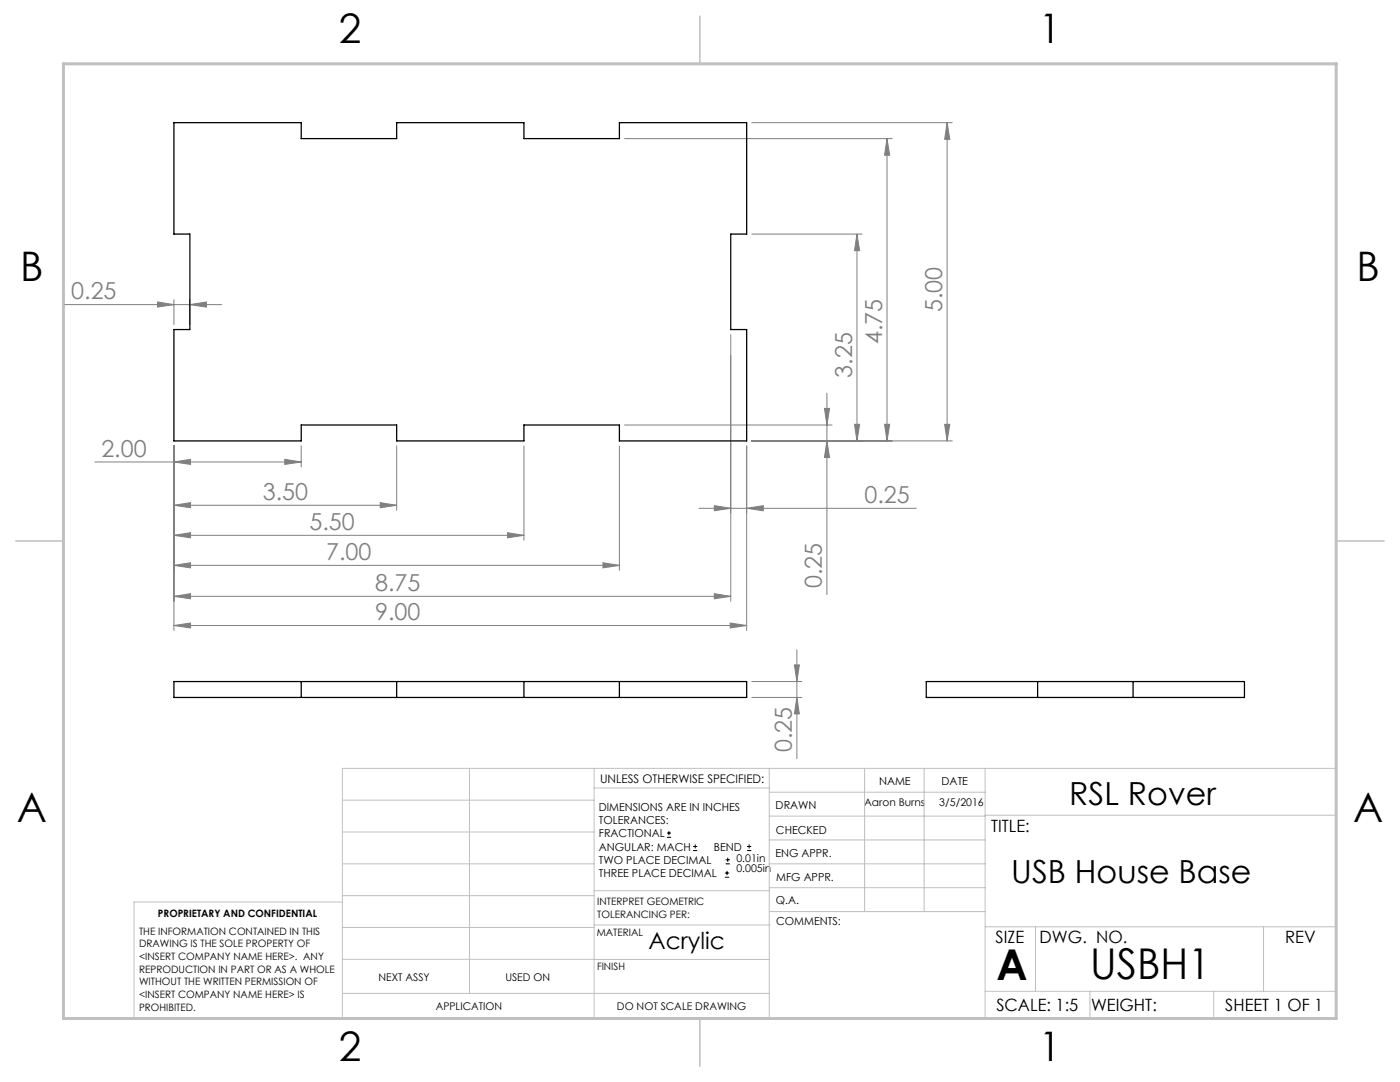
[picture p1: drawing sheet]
<svg xmlns="http://www.w3.org/2000/svg" width="279mm" height="216mm" viewBox="0 0 279 216" stroke-linecap="round" stroke-linejoin="round" font-family="sans-serif">
<g fill="none" stroke="#000" stroke-width=".2">
<path d="M133.1 167.1h.8M133.1 166.2h.8M133.5 165.8v.9M138.3 169.7h.8M138.3 168.9h.8M138.7 168.5v.8M144.7 175h.8M144.7 174.2h.8M144.8 172.4h.9M144.8 171.6h.9M145.1 173.8v.8M145.2 171.1v.9"/>
<path d="M149.1 169.7h.8M149.1 168.9h.8M149.5 168.5v.8"/>
</g>
<g fill="none" stroke="#808080" stroke-width=".2">
<path d="M124.6 27.7h53.4M150 24.5h40M177 27.7l.6 3.3h-1.1zM177 27.7v60.3M189 24.5l.5 3.3h-1zM189 24.5v63.5M34.7 59.8v5M37.9 59.8v5M150 46.7h22M171 46.7l.6 3.3h-1.1zM171 46.7v41.3M12.9 60.8h31.3"/>
<path d="M31.4 60.3l3.3 .5-3.3 .5zM37.9 60.8l3.3-.5v1zM145.8 66.7v53.3M165 78.5v40.1M18.9 92.2h41.2M34.7 92.2l3.3-.5v1zM34.7 89v36.8M56.8 91.7l3.3 .5-3.3 .5zM60.1 89v4.2M79.2 89v12.8M104.6 89v18.8M123.6 89v24.8"/>
<path d="M124.6 84.8h41.5M149 89v36.8M150 88h40M164.5 81.5h1.1l-.6 3.3zM165 88l.6 3.3h-1.1zM170.5 84.7h1.1l-.6 3.3zM176.5 84.7h1.1l-.6 3.3zM188.5 84.7h1l-.5 3.3zM34.7 100.8l3.3-.5v1zM34.7 106.8l3.3-.5v1zM34.7 112.8l3.3-.5v1zM34.7 119l3.3-.5v1z"/>
<path d="M34.7 100.8h44.5M34.7 106.8h69.9M34.7 112.8h88.9M34.7 119h111.1M75.9 100.3l3.3 .5-3.3 .5zM101.3 106.3l3.3 .5-3.3 .5zM120.3 112.3l3.3 .5-3.3 .5zM139.5 101.4h43.3M142.6 100.9l3.2 .5-3.2 .5zM142.6 118.5l3.2 .5-3.2 .5zM149 101.4l3.3-.5v1zM34.7 124.8l3.3-.5v1z"/>
<path d="M34.7 124.8h114.3M145.7 124.3l3.3 .5-3.3 .5zM150 136h10M150 139.2h10M158.5 132.7h1l-.5 3.3zM159 139.2l.5 3.3h-1zM159 129.6v21.8"/>
</g>
<g fill="none" stroke="#c0c0c0" stroke-width=".2">
<path d="M68.3 159.7h50.3M93.7 153.3v44.9M118.6 153.3v49.9M118.6 157.2h34.9M153.5 153.3v49.9M153.5 158.1h43.1M172.5 153.3v28.6M184.4 153.3v28.6M196.6 153.3v49.9M68.3 180h-41.6v23.2h240v-49.9h-198.4v49.9M68.3 178.7h50.3M68.3 172.4h50.3"/>
<path d="M68.3 166h50.3M118.6 177.7h35M153.5 167.6h43.1M153.5 162.8h43.1M153.5 172.4h43.1M153.5 177.1h43.1M196.6 162.7h70.1M68.3 198.2h85.2M68.3 191.4l85.2 .1M68.3 185.1h50.3M118.6 184.6h35M153.6 181.9h43"/>
<path d="M196.6 197.8h70.1M196.6 184.9h70.1M206.7 184.9v12.9M217.5 197.8v5.4M242.2 197.8v5.4M252.2 184.9v12.9"/>
</g>
<path d="M139.7 3.2v9.5M3.1 107.9h9.6M266.7 107.9h9.5M139.7 203.2v9.6" fill="none" stroke="#c0c0c0" stroke-width=".3"/>
<path d="M12.7 12.7h254v190.5h-254z" fill="none" stroke="#c0c0c0" stroke-width=".6"/>
<g fill="#808080">
<path d="M31.4 60.3l3.3 .5-3.3 .5zM37.9 60.8l3.3-.5v1zM34.7 92.2l3.3-.5v1zM56.8 91.7l3.3 .5-3.3 .5zM34.7 100.8l3.3-.5v1zM75.9 100.3l3.3 .5-3.3 .5zM34.7 106.8l3.3-.5v1zM101.3 106.3l3.3 .5-3.3 .5zM34.7 112.8l3.3-.5v1zM120.3 112.3l3.3 .5-3.3 .5zM34.7 119l3.3-.5v1zM142.6 118.5l3.2 .5-3.2 .5zM34.7 124.8l3.3-.5v1zM145.7 124.3l3.3 .5-3.3 .5z"/>
<path d="M149 101.4l3.3-.5v1zM142.6 100.9l3.2 .5-3.2 .5z"/>
<path d="M165 88l.6 3.3h-1.1zM164.5 81.5h1.1l-.6 3.3zM170.5 84.7h1.1l-.6 3.3zM171 46.7l.6 3.3h-1.1zM176.5 84.7h1.1l-.6 3.3zM177 27.7l.6 3.3h-1.1zM188.5 84.7h1l-.5 3.3zM189 24.5l.5 3.3h-1z"/>
<path d="M158.5 132.7h1l-.5 3.3zM159 139.2l.5 3.3h-1z"/>
</g>
<path d="M34.7 24.5h25.4v3.2h19.1v-3.2h25.4v3.2h19v-3.2h25.4v22.2h-3.2v19.1h3.2v22.2h-25.4v-3.2h-19v3.2h-25.4v-3.2h-19.1v3.2h-25.4v-22.2h3.2v-19.1h-3.2zM34.7 136h114.3v3.2h-114.3zM60.1 136v3.2M79.2 136v3.2M104.6 136v3.2M123.6 136v3.2M184.9 136h63.5v3.2h-63.5zM207.1 136v3.2M226.1 136v3.2" fill="none" stroke="#000" stroke-width=".25"/>
<g font-size="8.5">
<text x="198.9" y="195.5">A</text>
<text x="217.6" y="195.4">USBH1</text>
</g>
<g font-size="8.1">
<text x="67.6" y="8.5">2</text>
<text x="207.3" y="8.5">1</text>
<text x="4" y="56.2">B</text>
<text x="270.7" y="56.2">B</text>
<text x="3.3" y="164.1">A</text>
<text x="270" y="164.1">A</text>
<text x="67.6" y="211.7">2</text>
<text x="207.3" y="211.7">1</text>
</g>
<g font-size="6.3">
<text x="213.4" y="160.6">RSL Rover</text>
<text x="201.8" y="176.3">USB House Base</text>
</g>
<g font-size="4.7" fill="#808080">
<text x="14.2" y="59.7">0.25</text>
<text x="188" y="62.3" transform="rotate(-90 188 62.3)">5.00</text>
<text x="176" y="68.7" transform="rotate(-90 176 68.7)">4.75</text>
<text x="170" y="75.4" transform="rotate(-90 170 75.4)">3.25</text>
<text x="20.2" y="91.1">2.00</text>
<text x="52.4" y="99.8">3.50</text>
<text x="172.5" y="100.4">0.25</text>
<text x="61.8" y="105.8">5.50</text>
<text x="65.1" y="111.8">7.00</text>
<text x="74.9" y="118">8.75</text>
<text x="164" y="117.3" transform="rotate(-90 164 117.3)">0.25</text>
<text x="74.9" y="123.8">9.00</text>
<text x="158" y="150.1" transform="rotate(-90 158 150.1)">0.25</text>
</g>
<text font-size="4.7" x="129.4" y="189.4">Acrylic</text>
<g font-size="3.4">
<text x="197.8" y="166">TITLE:</text>
<text x="198.7" y="188.1">SIZE</text>
<text x="207.5" y="188.1">DWG. NO.</text>
<text x="256.5" y="188.2">REV</text>
<text x="198.8" y="201.7">SCALE: 1:5</text>
<text x="217.7" y="201.8">WEIGHT:</text>
<text x="244.5" y="201.7">SHEET 1 OF 1</text>
</g>
<text font-size="2.4" x="119.8" y="156.2">UNLESS OTHERWISE SPECIFIED:</text>
<g font-size="2.2">
<text x="119.5" y="161.8">DIMENSIONS ARE IN INCHES</text>
<text x="154.8" y="161.4">DRAWN</text>
<text x="175.4" y="156.6">NAME</text>
<text x="187.9" y="156.7">DATE</text>
<text x="119.5" y="164.4">TOLERANCES:</text>
<text x="119.5" y="167.1">FRACTIONAL</text>
<text x="154.9" y="166.3">CHECKED</text>
<text x="119.5" y="169.7">ANGULAR: MACH</text>
<text x="119.5" y="172.4">TWO PLACE DECIMAL</text>
<text x="142.5" y="169.7">BEND</text>
<text x="154.8" y="171">ENG APPR.</text>
<text x="119.5" y="175">THREE PLACE DECIMAL</text>
<text x="154.9" y="175.7">MFG APPR.</text>
<text x="154.9" y="180.4">Q.A.</text>
<text x="154.9" y="184.6">COMMENTS:</text>
</g>
<g font-size="2.1">
<text x="172.5" y="160.9">Aaron Burns</text>
<text x="187.5" y="160.9">3/5/2016</text>
<text x="147" y="171.9">0.01in</text>
<text x="147" y="174.1">0.005in</text>
<text x="75.5" y="195.7">NEXT ASSY</text>
<text x="100.9" y="195.7">USED ON</text>
<text x="86.9" y="201.5">APPLICATION</text>
<text x="123.1" y="201.6">DO NOT SCALE DRAWING</text>
</g>
<g font-size="2">
<text x="31.5" y="182.9">PROPRIETARY AND CONFIDENTIAL</text>
<text x="119.2" y="180.6">INTERPRET GEOMETRIC</text>
<text x="119.2" y="183.1">TOLERANCING PER:</text>
<text x="27.8" y="186.5">THE INFORMATION CONTAINED IN THIS</text>
<text x="27.8" y="189">DRAWING IS THE SOLE PROPERTY OF</text>
<text x="27.8" y="191.6">&lt;INSERT COMPANY NAME HERE&gt;. ANY</text>
<text x="119.1" y="186.7">MATERIAL</text>
<text x="27.8" y="194.1">REPRODUCTION IN PART OR AS A WHOLE</text>
<text x="27.8" y="196.6">WITHOUT THE WRITTEN PERMISSION OF</text>
<text x="119.1" y="193.5">FINISH</text>
<text x="27.8" y="199.1">&lt;INSERT COMPANY NAME HERE&gt; IS</text>
<text x="27.8" y="201.7">PROHIBITED.</text>
</g>
</svg>
